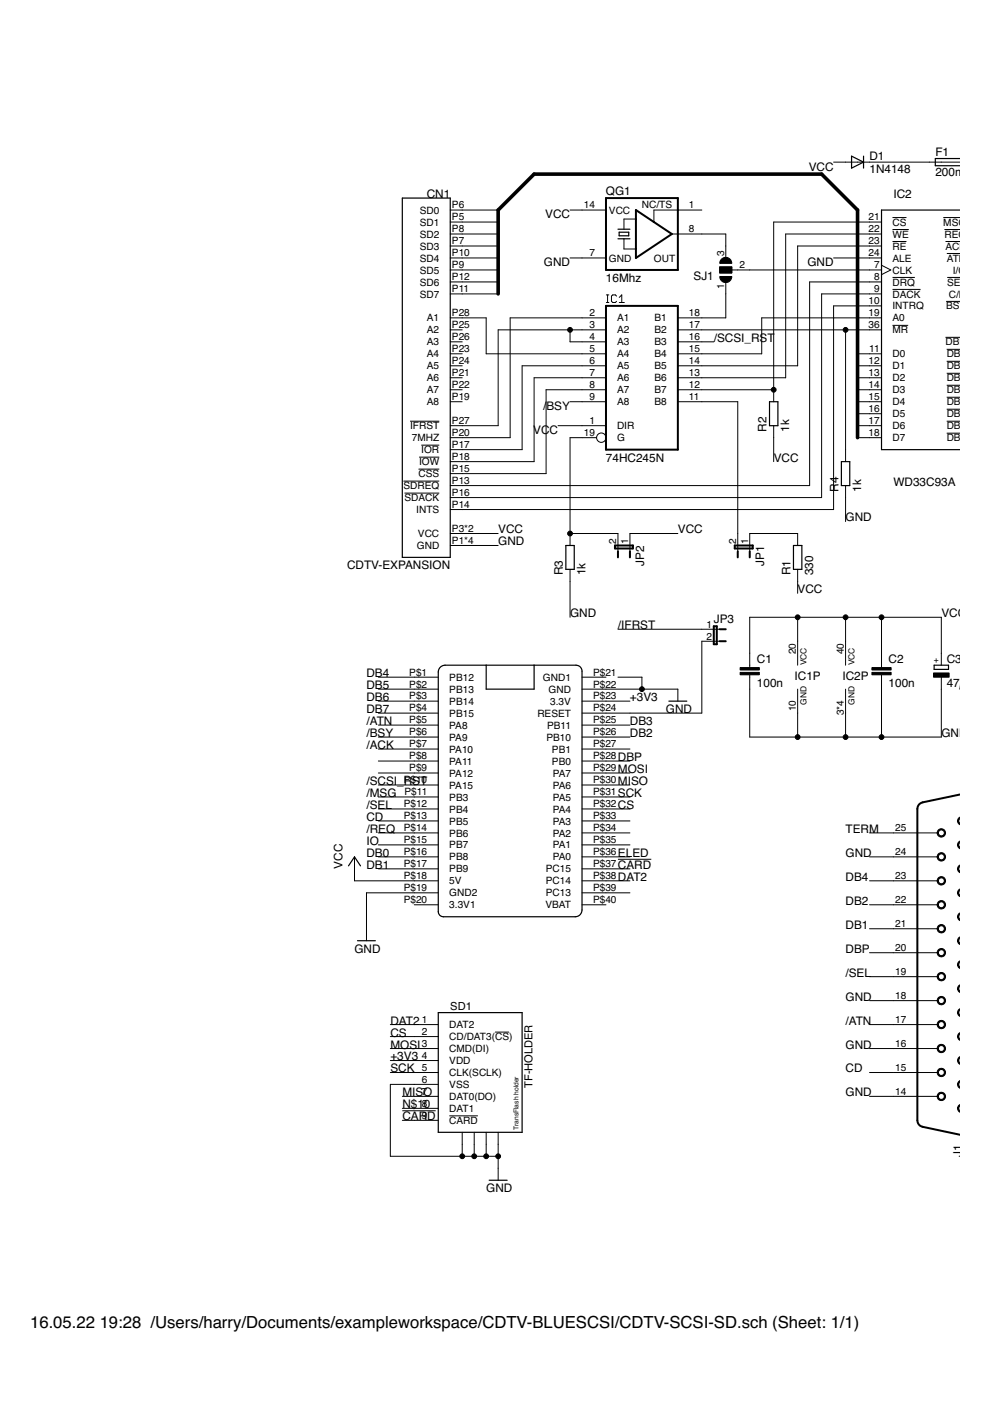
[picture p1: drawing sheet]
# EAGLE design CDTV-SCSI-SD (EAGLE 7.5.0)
REVISION: 0.1

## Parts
C1  100n  C-EU025-024X044  [C025-024X044]
C2  100n  C-EU025-024X044  [C025-024X044]
C3  47µ  CPOL-EUE2,5-6E  [E2,5-6E]
CN1  CDTV-EXPANSION  [CDTV-SLOT]
D1  1N4148  1N4148DO35-7  [DO35-7]
F1  200mA  FUSETE5  [TE5]
IC1  74HC245N  [DIL20]
IC2  WD33C93A  WD33C93  [DIP40-6]
J1  61802529321  [61802529321]
JP1  JP1E  [JP1]
JP2  JP1E  [JP1]
JP3  JP1E  [JP1]
QG1  16Mhz  XO-14  [DIL14S]
R1  330  R-EU_0207/7  [0207/7]
R2  1k  R-EU_0207/7  [0207/7]
R3  1k  R-EU_0207/7  [0207/7]
R4  1k  R-EU_0207/7  [0207/7]
RN1  330  G09R  [SIL10]
RN2  220  G09R  [SIL10]
RN3  330  G09R  [SIL10]
RN4  220  G09R  [SIL10]
SD1  TF-HOLDER  [TF-PULL]
SJ1  SJ2W  [SJ_2]
U$1  BLUE_PILL  [BLUE_PILL]
X1  057-050-1  [057-050-1]

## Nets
7MHZ: CN1.P20(7MHZ) IC1.2(A1)
!CARD: SD1.9(!CARD) U$1.P$37(PC15)
+3V3: SD1.4(VDD) U$1.P$23(3.3V)
/ACK: IC2.38(!ACK) J1.5 RN1.8 RN2.4 U$1.P$7(PA10) X1.38
/ATN: IC2.37(!ATN) J1.17 RN1.10 RN2.2 U$1.P$5(PA8) X1.32
/BSY: IC1.9(A8) IC2.5(!BSY) J1.6 RN1.9 RN2.3 U$1.P$6(PA9) X1.36
/BSY_B: IC1.11(B8) JP1.2
/CS: IC1.12(B7) IC2.21(!CS) R2.2
/CSS: CN1.P15(!CSS) IC1.8(A7)
/ENABLE: IC1.19(G) JP2.2 R3.2
/IFRST: CN1.P27(!IFRST) IC1.3(A2) IC1.4(A3) JP3.1
/INTS: CN1.P14(INTS) IC2.10(INTRQ)
/IOR: CN1.P17(!IOR) IC1.6(A5)
/IOW: CN1.P18(!IOW) IC1.7(A6)
/MR: IC1.17(B2) IC2.36(!MR) R4.2
/MSG: IC2.2(!MSG) J1.2 RN1.6 RN2.6 U$1.P$11(PB3) X1.42
/RE: IC1.14(B5) IC2.23(!RE)
/REQ: IC2.39(!REQ) J1.1 RN1.3 RN2.9 U$1.P$14(PB6) X1.48
/SCSI_RST: IC1.16(B3) J1.4 RN1.7 RN2.5 U$1.P$10(PA15) X1.40
/SDACK: CN1.P16(!SDACK) IC2.9(!DACK)
/SDREQ: CN1.P13(!SDREQ) IC2.8(!DRQ)
/SEL: IC2.6(!SEL) J1.19 RN1.5 RN2.7 U$1.P$12(PB4) X1.44
/WE: IC1.13(B6) IC2.22(!WE)
A1: CN1.P28(A1) IC1.5(A4)
B_A1: IC1.15(B4) IC2.19(A0)
CD: IC2.4(C/D) J1.15 RN1.4 RN2.8 U$1.P$13(PB5) X1.46
CLK: IC2.7(CLK) SJ1.2
CLK_7: IC1.18(B1) SJ1.1
CLK_16M: QG1.8(OUT) SJ1.3
CS: SD1.2(CD/DAT3(!CS!)) U$1.P$32(PA4)
DAT2: SD1.1(DAT2) U$1.P$38(PC14)
DB0: IC2.26(!DB0) J1.8 RN3.3 RN4.9 U$1.P$16(PB8) X1.2
DB1: IC2.27(!DB1) J1.21 RN3.4 RN4.8 U$1.P$17(PB9) X1.4
DB2: IC2.29(!DB2) J1.22 RN3.5 RN4.7 U$1.P$26(PB10) X1.6
DB3: IC2.30(!DB3) J1.10 RN3.6 RN4.6 U$1.P$25(PB11) X1.8
DB4: IC2.31(!DB4) J1.23 RN3.7 RN4.5 U$1.P$1(PB12) X1.10
DB5: IC2.32(!DB5) J1.11 RN3.8 RN4.4 U$1.P$2(PB13) X1.12
DB6: IC2.33(!DB6) J1.12 RN3.9 RN4.3 U$1.P$3(PB14) X1.14
DB7: IC2.34(!DB7) J1.13 RN3.10 RN4.2 U$1.P$4(PB15) X1.16
DBP: IC2.25(!DBP) J1.20 RN3.2 RN4.10 U$1.P$28(PB0) X1.18
ELED: U$1.P$36(PA0)
GND: C1.2 C2.2 C3.- CN1.P1(GND) CN1.P2(GND) CN1.P29(GND) CN1.P30(GND) IC1.10(GND) IC2.3(GND1) IC2.20(GND1) IC2.24(ALE) IC2.28(GND1) IC2.35(GND1) J1.7 J1.9 J1.14 J1.16 J1.18 J1.24 QG1.7(GND) R3.1 R4.1 RN1.1 RN3.1 SD1.6(VSS) SD1.S1 SD1.S2 SD1.S3 SD1.S4 U$1.P$19(GND2) U$1.P$22(GND) X1.1 X1.3 X1.5 X1.7 X1.9 X1.11 X1.13 X1.15 X1.17 X1.19 X1.20 X1.21 X1.22 X1.23 X1.24 X1.27 X1.28 X1.29 X1.30 X1.31 X1.33 X1.35 X1.37 X1.39 X1.41 X1.43 X1.45 X1.47 X1.49
IO: IC2.1(I/O) J1.3 RN1.2 RN2.10 U$1.P$15(PB7) X1.50
LED_POW: JP1.1 R1.2
MISO: SD1.7(DAT0(DO)) U$1.P$30(PA6)
MOSI: SD1.3(CMD(DI)) U$1.P$29(PA7)
N$2: U$1.P$39(PC13)
N$6: U$1.P$35(PA1)
N$7: U$1.P$34(PA2)
N$8: U$1.P$33(PA3)
N$10: SD1.8(DAT1)
N$21: U$1.P$27(PB1)
N$24: JP3.2 U$1.P$24(RESET)
N$34: U$1.P$9(PA12)
N$35: U$1.P$8(PA11)
SCK: SD1.5(CLK(SCLK)) U$1.P$31(PA5)
SD0: CN1.P6(SD0) IC2.11(D0)
SD1: CN1.P5(SD1) IC2.12(D1)
SD2: CN1.P8(SD2) IC2.13(D2)
SD3: CN1.P7(SD3) IC2.14(D3)
SD4: CN1.P10(SD4) IC2.15(D4)
SD5: CN1.P9(SD5) IC2.16(D5)
SD6: CN1.P12(SD6) IC2.17(D6)
SD7: CN1.P11(SD7) IC2.18(D7)
TERM: J1.25
TERM_P: F1.2 RN2.1 RN4.1 X1.26
TP_UNFUSED: D1.C F1.1
VCC: C1.1 C2.1 C3.+ CN1.P3(VCC) CN1.P4(VCC) D1.A IC1.1(DIR) IC1.20(VCC) IC2.40(VCC1) JP2.1 QG1.14(VCC) R1.1 R2.1 U$1.P$18(5V)
Unconnected: CN1.P19(A8) CN1.P21(A6) CN1.P22(A7) CN1.P23(A4) CN1.P24(A5) CN1.P25(A2) CN1.P26(A3) QG1.1(TS) U$1.P$20(3.3V1) U$1.P$40(VBAT) X1.25 X1.34

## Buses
SD[0..7]
DB[0..7],/MSG,/REQ,/ACK,/ATN,IO,/SEL,CD,/BSY,DBP,TERM_P,/SCSI_RST

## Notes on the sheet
- (c) 2013 Matthias Heinrichs
- 1
- 0.1

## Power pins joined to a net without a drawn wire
GND1: U$1.P$21(GND1)

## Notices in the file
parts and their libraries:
InputOutputIO: Copyright: Würth Elektronik
